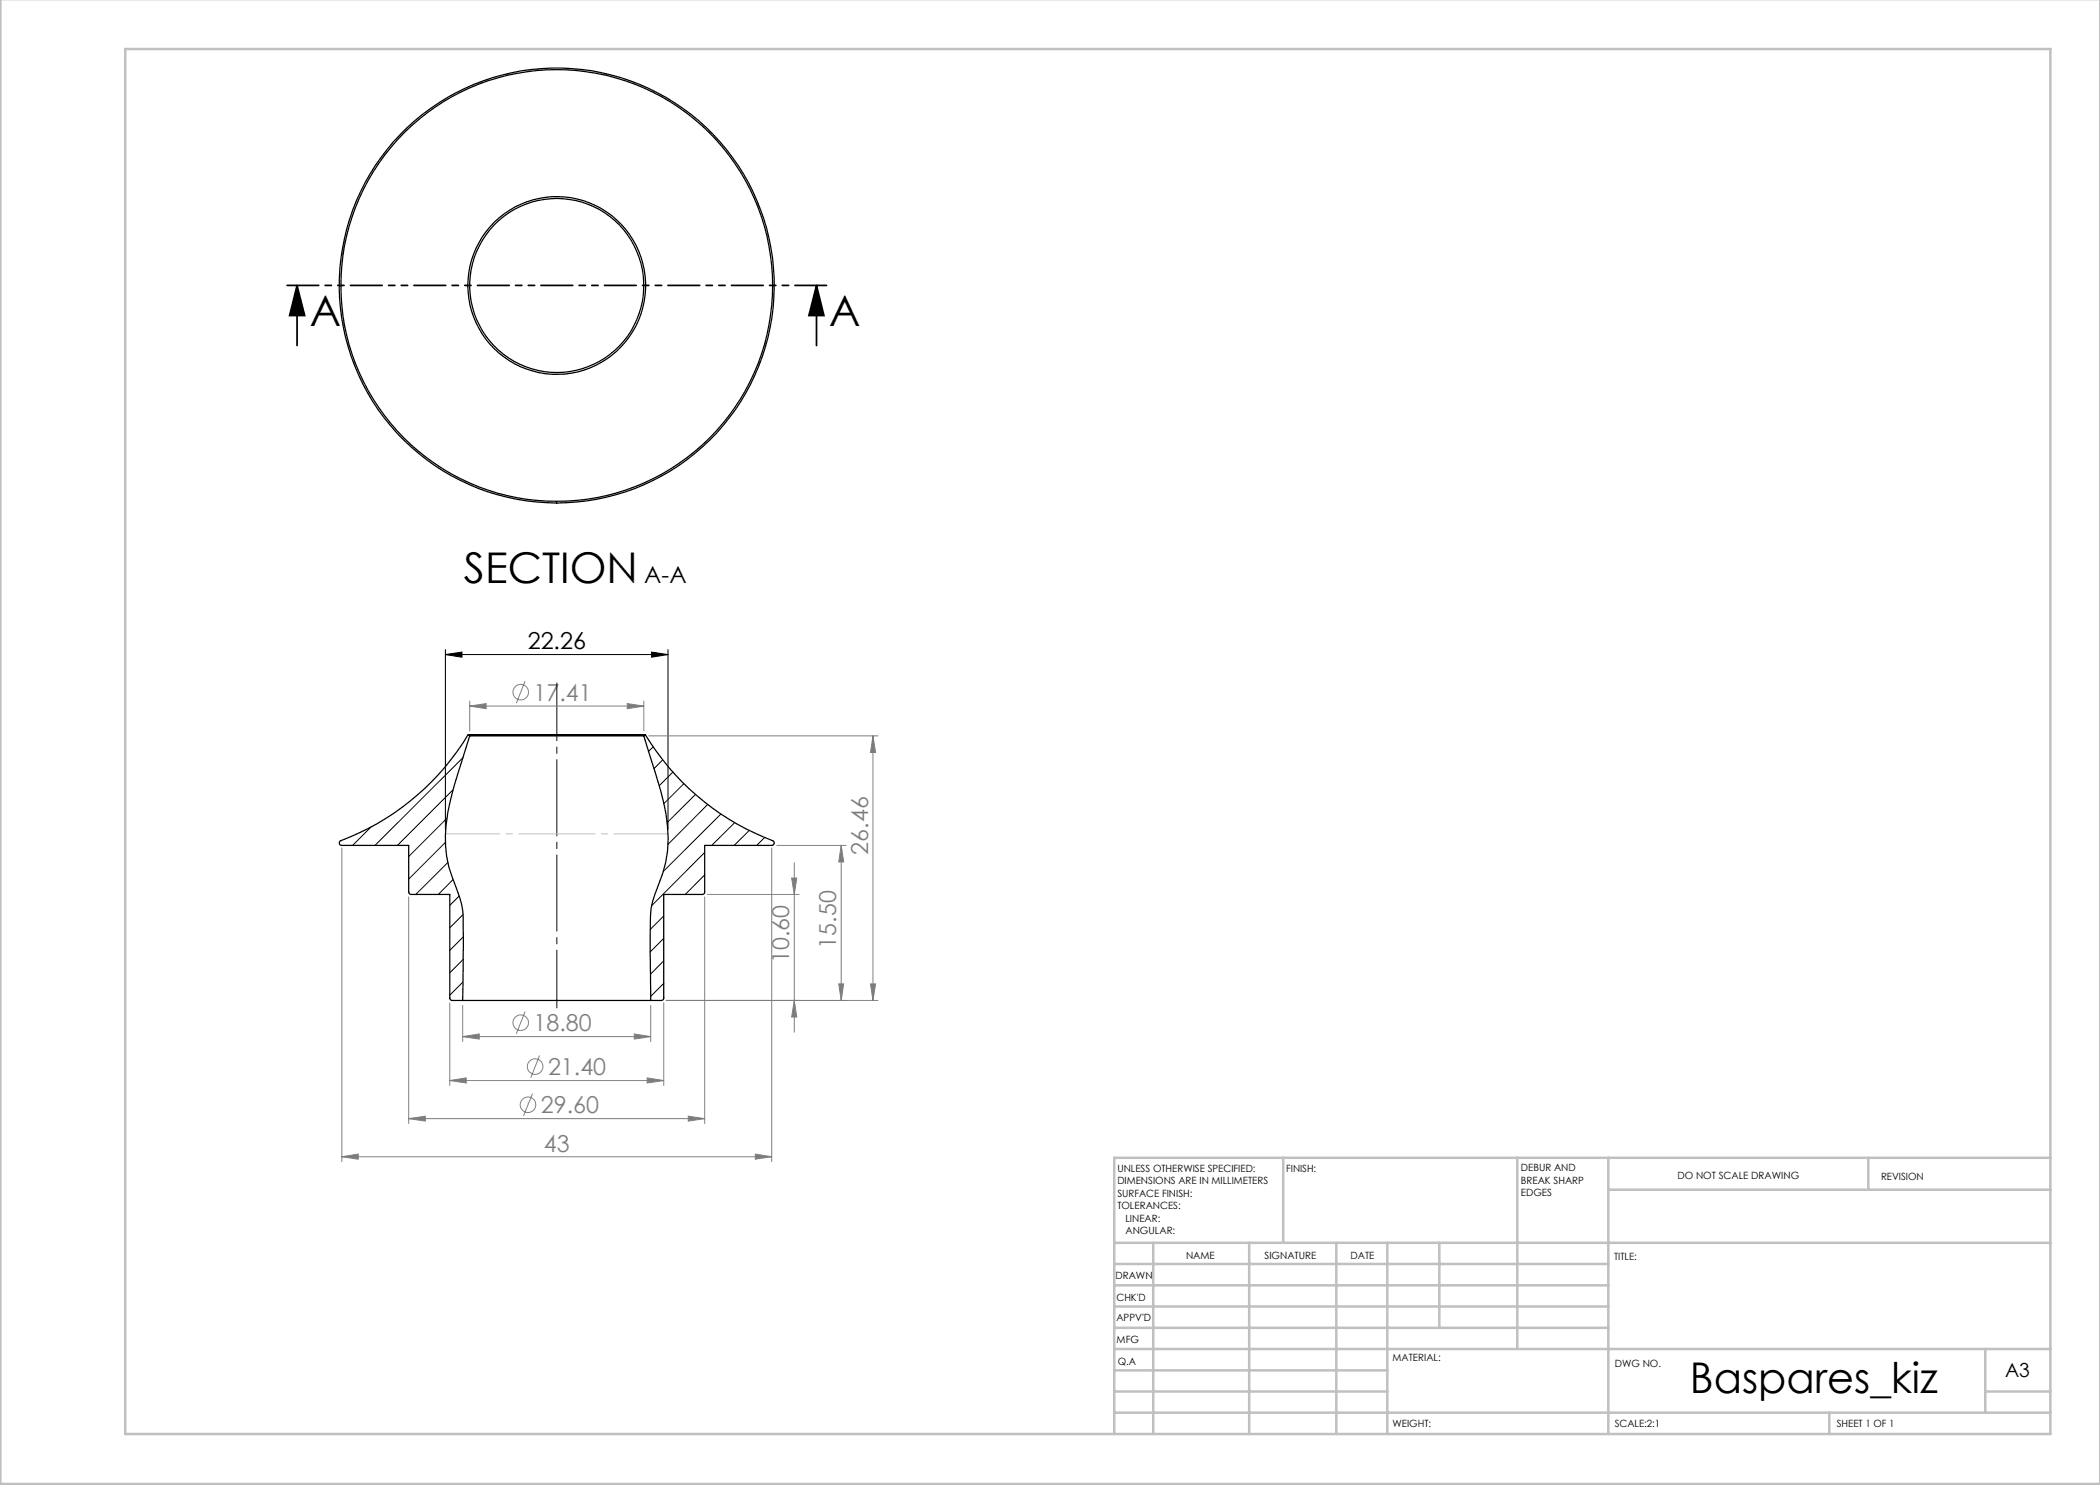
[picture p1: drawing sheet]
<svg xmlns="http://www.w3.org/2000/svg" width="420mm" height="297mm" viewBox="0 0 420 297" stroke-linecap="round" stroke-linejoin="round" font-family="sans-serif">
<g fill="none" stroke="#808080" stroke-width=".2">
<path d="M105 136.2l-1.7 4.4M93.9 141.2l3.3-.5v1zM93.9 140.2v6M93.9 141.2h34.9M125.4 140.7l3.4 .5-3.4 .5zM128.8 140.2v6M129.8 147.2h45.8M174.6 147.2l.5 3.3h-1zM174.6 147.2v52.9M68.4 169.6v62.7M81.7 179.4v45.3M140.9 179.4v45.3"/>
<path d="M141.5 178.9h18.3M154.3 169.6v62.7M155.4 169.1h13.8M158.3 175.6h1l-.4 3.3zM158.9 172.5v33.9M168.2 169.1l.5 3.3h-1zM168.2 169.1v31M167.7 196.8h1l-.5 3.3zM174.1 196.8h1l-.5 3.3zM90 216.1l3.2-.5v1zM90 200.6v16.5M90 216.1h42.8"/>
<path d="M92.5 207.3l3.3-.5v1zM92.5 201.1v7.2M92.5 207.3h37.6M105 202.3l-1.7 4.5M106.5 218.7l-1.8 4.5M107.9 211.1l-1.7 4.4M126.9 206.8l3.2 .5-3.2 .5zM129.4 215.6l3.4 .5-3.4 .5zM130.1 201.1v7.2M132.8 200.6v16.5M133.2 200.1h42.4M158.9 200.1l.4 3.3h-1z"/>
<path d="M68.4 231.3l3.2-.5v1zM68.4 231.3h85.9M81.7 223.7l3.4-.5v1zM81.7 223.7h59.2M137.7 223.2l3.2 .5-3.2 .5zM151.1 230.8l3.2 .5-3.2 .5z"/>
<circle cx="104.1" cy="138.4" r="1.56"/>
<circle cx="104.1" cy="204.5" r="1.55"/>
<circle cx="107" cy="213.3" r="1.55"/>
<circle cx="105.6" cy="220.9" r="1.56"/>
</g>
<path d="M59.4 57.1l1.5 6h-3zM59.4 57.1v12M163.3 57.1l1.5 6h-3zM163.3 57.1v12" fill="none" stroke="#000" stroke-width=".35"/>
<path d="M89.1 130.9l3.3-.5v1zM89.1 129.9v35.9M89.1 130.9h44.5M130.3 130.4l3.3 .5-3.3 .5zM133.6 129.9v35.9" fill="none" stroke="#000" stroke-width=".2"/>
<path d="M111.4 136.6v65" fill="none" stroke="#000" stroke-width=".2" stroke-dasharray="15.2 1.3 1.3 1.3" stroke-dashoffset="3.7"/>
<path d="M165.3 57.1h-107.9" fill="none" stroke="#000" stroke-width=".35" stroke-dasharray="6.3 1.3 1.3 1.3 1.3 1.3"/>
<path d="M89.1 166.8h44.5" fill="none" stroke="#c0c0c0" stroke-width=".2" stroke-dasharray="15.2 1.3 1.3 1.3" stroke-dashoffset="4.4"/>
<g fill="none" stroke="#c0c0c0" stroke-width=".5">
<path d="M.1 -.1v296.9h419.9M25 9.8h385.1v277h-385.1zM256.6 231.6v17M303.5 231.6v38.2M321.7 231.6v55.2M321.7 237.9h88.4M373.7 231.6v6.3M410.1 231.6h-187.3v55.2M222.8 248.6h187.3M222.8 257.1h98.9M222.8 252.8h98.9M230.6 248.6v38.2"/>
<path d="M249.8 248.6v38.2M267.3 248.6v38.2M277.5 248.6v38.2M287.9 248.6v17M222.8 265.6h98.9M222.8 261.3h98.9M222.8 278.3h54.7M222.8 274.1h54.7M222.8 269.8h187.3M397.1 278.3h13M397.1 269.8v12.7M222.8 282.5h187.3"/>
<path d="M365.9 282.5v4.3"/>
</g>
<g fill="#000">
<path d="M163.3 57.1l1.5 6h-3zM59.4 57.1l1.5 6h-3z"/>
<path d="M89.1 130.9l3.3-.5v1zM130.3 130.4l3.3 .5-3.3 .5z"/>
</g>
<g fill="#808080">
<path d="M125.4 140.7l3.4 .5-3.4 .5zM93.9 141.2l3.3-.5v1z"/>
<path d="M90 216.1l3.2-.5v1zM129.4 215.6l3.4 .5-3.4 .5zM81.7 223.7l3.4-.5v1zM137.7 223.2l3.2 .5-3.2 .5zM68.4 231.3l3.2-.5v1zM151.1 230.8l3.2 .5-3.2 .5z"/>
<path d="M92.5 207.3l3.3-.5v1zM126.9 206.8l3.2 .5-3.2 .5z"/>
<path d="M158.9 200.1l.4 3.3h-1zM158.3 175.6h1l-.4 3.3zM167.7 196.8h1l-.5 3.3zM168.2 169.1l.5 3.3h-1zM174.1 196.8h1l-.5 3.3zM174.6 147.2l.5 3.3h-1z"/>
</g>
<g fill="none" stroke="#000" stroke-width=".25">
<path d="M93.7 146.9h35.2M93.9 147.2l-1.5 4.9a54.5 54.5 0 0 0-3.3 15 22.6 22.6 0 0 0 2.1 10.3 16.9 16.9 0 0 1 1.4 8.4l-.1 14.3M93.9 147.2h34.9M93.9 147.2a.21 .21 0 0 0-.1-.3 .21 .21 0 0 0-.2 .1 51.5 51.5 0 0 1-25.7 21.3v.5l.5 .3h13.3v9.3a.49 .49 0 0 0 .6 .5h7.7v20.8l.3 .4h2.2M128.8 147.2l1.1 3.6a67.9 67.9 0 0 1 3.6 14.4 22.5 22.5 0 0 1-1.7 11.5 16.7 16.7 0 0 0-1.7 8.7v14.7M128.8 147.2a.19 .19 0 0 1 .1-.3 .19 .19 0 0 1 .2 .1 51.8 51.8 0 0 0 25.7 21.3v.5l-.5 .3h-13.4v9.6l-.4 .2h-7.7v20.8l-.4 .4h-2.3M92.5 200.1h37.6"/>
<circle cx="111.3" cy="57.1" r="17.8"/>
<circle cx="111.3" cy="57.1" r="17.4"/>
<circle cx="111.4" cy="57.1" r="43.5"/>
<circle cx="111.4" cy="57.1" r="43.2"/>
</g>
<g fill="none" stroke="#000" stroke-width=".2">
<path d="M90.6 158l-11.1 11.1M92.6 151.5l-17.6 17.6M130.6 149.4l-.9 .9M132.5 152l-1.7 1.7M134.6 154.4l-2.7 2.7M136.8 156.7l-4 4M139.1 158.9l-5.7 5.6M74.2 165.4l-3.7 3.7M89.1 168.5l-7.4 7.3M89.4 163.7l-7.7 7.6M89.6 172.5l-6.5 6.4M90.6 175.9l-2.9 3"/>
<path d="M91.8 179.2l-1.8 1.9M140.9 170.5l-10.6 10.6M140.9 175l-3.8 3.9M141.5 160.9l-7.9 8M144.2 162.8l-11.6 11.5M146.9 164.5l-4.6 4.6M149.9 166.1l-3.1 3M152.9 167.5l-1.6 1.6M92.6 196.4l-2.6 2.6M92.6 182.9l-2.6 2.7M92.6 191.9l-2.6 2.7M92.7 187.4l-2.7 2.7"/>
<path d="M132.8 183.2l-2.7 2.7M132.8 187.7l-2.8 2.7M132.8 192.2l-2.7 2.6M132.8 196.7l-2.7 2.6"/>
</g>
<g font-size="8.5">
<text x="62" y="65.2">A</text>
<text x="165.8" y="65.2">A</text>
<text x="92.8" y="116.6">SECTION</text>
<text x="338" y="278.5">Baspares_kiz</text>
</g>
<g font-size="4.7">
<text x="128.9" y="116.6">A-A</text>
<text x="105.5" y="129.9">22.26</text>
</g>
<g font-size="4.7" fill="#808080">
<text x="106.7" y="140.1">17.41</text>
<text x="173.6" y="170.9" transform="rotate(-90 173.6 170.9)">26.46</text>
<text x="167.2" y="189.7" transform="rotate(-90 167.2 189.7)">15.50</text>
<text x="157.9" y="192.6" transform="rotate(-90 157.9 192.6)">10.60</text>
<text x="106.7" y="206.2">18.80</text>
<text x="109.6" y="215">21.40</text>
<text x="108.2" y="222.6">29.60</text>
<text x="108.8" y="230.3">43</text>
</g>
<text font-size="3.9" x="401" y="275.4">A3</text>
<g font-size="2">
<text x="223.5" y="234.4">UNLESS OTHERWISE SPECIFIED:</text>
<text x="223.5" y="236.9">DIMENSIONS ARE IN MILLIMETERS</text>
<text x="223.5" y="239.4">SURFACE FINISH:</text>
<text x="257.2" y="234.4">FINISH:</text>
<text x="304.2" y="234.3">DEBUR AND</text>
<text x="304.2" y="236.8">BREAK SHARP</text>
<text x="304.2" y="239.3">EDGES</text>
<text x="335.5" y="235.8">DO NOT SCALE DRAWING</text>
<text x="376.2" y="236">REVISION</text>
<text x="223.5" y="241.9">TOLERANCES:</text>
<text x="225.1" y="244.4">LINEAR:</text>
<text x="225.1" y="246.9">ANGULAR:</text>
<text x="237.2" y="251.8">NAME</text>
<text x="252.9" y="251.7">SIGNATURE</text>
<text x="270.1" y="251.7">DATE</text>
<text x="223.1" y="255.9">DRAWN</text>
<text x="322.8" y="252">TITLE:</text>
<text x="223.3" y="260.1">CHK'D</text>
<text x="223.3" y="264.2">APPV'D</text>
<text x="223.3" y="268.6">MFG</text>
<text x="223.5" y="272.9">Q.A</text>
<text x="278.5" y="272.3">MATERIAL:</text>
<text x="323" y="273.4">DWG NO.</text>
<text x="278.5" y="285.3">WEIGHT:</text>
<text x="323" y="285.4">SCALE:2:1</text>
<text x="367.4" y="285.4">SHEET 1 OF 1</text>
</g>
</svg>
